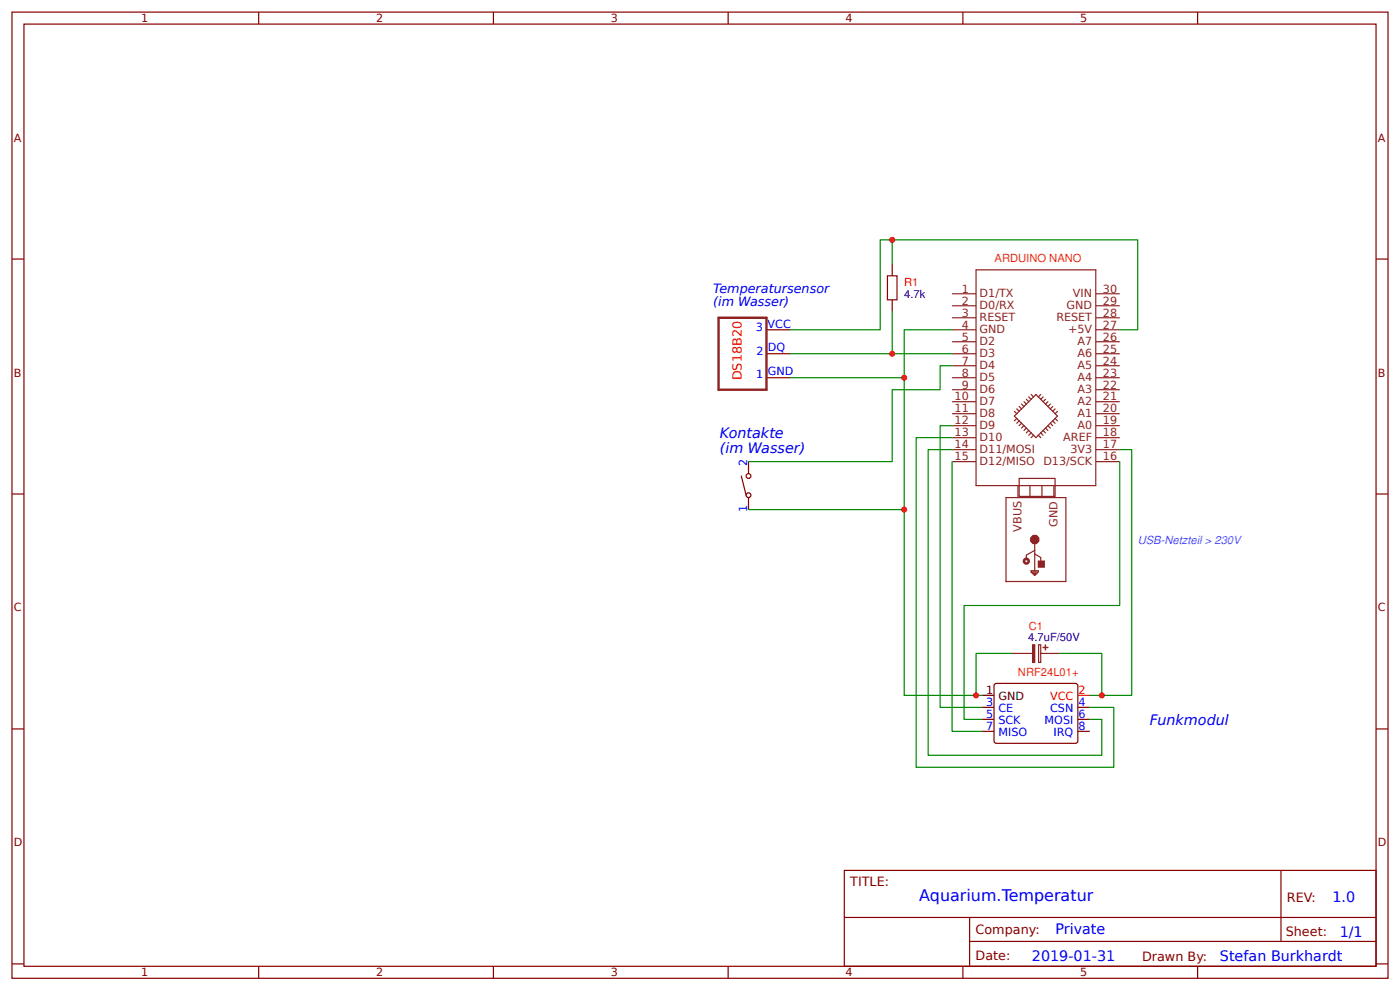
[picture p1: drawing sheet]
<svg xmlns="http://www.w3.org/2000/svg" width="309mm" height="219mm" viewBox="0 0 309 219" stroke-linecap="round" stroke-linejoin="round" font-family="sans-serif">
<g fill="none" stroke="#800" stroke-width=".26">
<path d="M2.6 2.7h304.1v213.2h-304.1zM5.3 5.3h298.7v208h-298.7zM57.1 2.7v2.6M109 2.7v2.6M160.9 2.7v2.6M212.7 2.7v2.6M264.6 2.7v2.6M2.6 57.2h2.7M197.1 58.2v2.7M304 57.2h2.7M169.3 78.1h5.3M169.3 72.8h5.3"/>
<path d="M197.1 66.2v2.6M169.3 83.4h5.3M2.6 109h2.7M163.8 105.1l1 4.2M165.4 101.9v2.6M165.4 109.8v2.7M304 109h2.7M217 156.1h2.6M217 158.8h2.6M219.7 151.1l.4-.3 17.8 .1 .2 .5v12.4l-.5 .3-17.7-.1-.3-.5zM238.1 156.1h2.7M238.1 158.8h2.7"/>
<path d="M2.6 160.9h2.7M217 161.4h2.6M238.1 161.4h2.7M304 160.9h2.7M186.5 192.1h117.5v21.2h-117.5zM283 192.1v15.7M2.6 212.8h2.7M57.1 213.3v2.6M109 213.3v2.6M160.9 213.3v2.6M186.6 202.5h117.3M212.7 213.3v2.6"/>
<path d="M214.2 207.8h89.7M214.2 202.5v10.6M264.6 213.3v2.6M304 212.8h2.7"/>
<circle cx="165.4" cy="105.1" r=".53"/>
<circle cx="165.4" cy="109.3" r=".53"/>
</g>
<path d="M158.7 70.1h10.6v15.9h-10.6z" fill="none" stroke="#8d2323" stroke-width=".53"/>
<g fill="none" stroke="#8d2323" stroke-width=".26">
<path d="M215.6 59.6h26.5v47.6h-26.5zM210.3 78.1h5.3M210.3 75.4h5.3M210.3 72.8h5.3M210.3 70.1h5.3M210.3 67.5h5.3M210.3 64.8h5.3M242.1 78.1h5.3M242.1 75.4h5.3M242.1 72.8h5.3M242.1 70.1h5.3M242.1 67.5h5.3"/>
<path d="M242.1 64.8h5.3M210.3 99.2h5.3M210.3 96.6h5.3M210.3 94h5.3M210.3 91.3h5.3M210.3 88.7h5.3M210.3 86h5.3M210.3 83.4h5.3M210.3 80.7h5.3M224.1 91.8l4.8-4.7 4.7 4.7-4.7 4.8zM224.1 90.8l.5 .5M224.6 90.2l.6 .6"/>
<path d="M224.6 92.4l-.5 .5M225.2 89.7l.5 .5M225.2 92.9l-.6 .5M225.7 89.2l.5 .5M225.7 93.4l-.5 .6M226.2 88.7l.5 .5M226.2 94l-.5 .5M226.7 88.1l.6 .6M226.7 94.5l-.5 .5M227.3 95l-.6 .5M227.3 87.6l.5 .5M227.8 87.1l.5 .5"/>
<path d="M227.8 95.5l-.5 .6M228.3 96.1l-.5 .5M229.4 96.1l.5 .5M229.9 95.5l.6 .6M229.9 87.1l-.5 .5M230.5 95l.5 .5M230.5 87.6l-.6 .5M231 94.5l.5 .5M231 88.1l-.5 .6M231.5 94l.5 .5M231.5 88.7l-.5 .5M232 93.4l.6 .6"/>
<path d="M232 89.2l-.5 .5M232.6 92.9l.5 .5M232.6 89.7l-.6 .5M233.1 92.4l.5 .5M233.1 90.2l-.5 .6M233.6 90.8l-.5 .5M242.1 99.2h5.3M242.1 96.6h5.3M242.1 94h5.3M242.1 91.3h5.3M242.1 88.7h5.3M242.1 86h5.3"/>
<path d="M242.1 83.4h5.3M242.1 80.7h5.3M210.3 101.9h5.3M222.2 109.8h13.3v18.5h-13.3zM224.9 107.2v2.6M225.2 105.6h7.9v4h-7.9zM227.5 107.2v2.6M228.6 119.1v6.9M230.2 107.2v2.6M232.8 107.2v2.6M242.1 101.9h5.3M222.2 128.3h.1"/>
<path d="M227.8 126h1.6v.2l-.8 .8-.8-.8zM227.8 126.2h1.3M228.1 126.5h.8l-.3 .3zM228.6 126.8h.1M228.6 121.5l-1.9 1v1.1M228.6 122.3l1.3 .8v1.3M223.6 144.2h4.5M229.4 142.3h.5v3.9h-.5zM229.9 144.2h4.3"/>
</g>
<path d="M217 153.5h2.6" fill="none" stroke="#000" stroke-width=".26"/>
<path d="M238.1 153.5h2.7" fill="none" stroke="#f00" stroke-width=".26"/>
<g fill="#8d2323" stroke="#8d2323" stroke-width=".26">
<path d="M228.1 142.3h.5v3.9h-.5z"/>
<path d="M231 142.4v1z"/>
<path d="M230.5 142.9h1z"/>
<path d="M229.4 123.9h1.3v1.3h-1.3z"/>
</g>
<g fill="none" stroke="#080" stroke-width=".26">
<path d="M197.1 52.9v5.3M174.6 72.8h19.9v-19.9h56.9v19.9h-4M174.6 78.1h35.7M197.1 68.8v9.3M210.3 72.8h-10.5v80.7h17.2M174.6 83.4h25.2M210.3 94h-2.6v62.1h9.3M210.3 99.2h-5.2v67.5h38.3v-7.9h-2.6M210.3 96.6h-7.9v72.8h43.7v-13.3h-5.3M210.3 80.7h-2.6v5.3h-10.6v15.9h-31.7M247.4 99.2h2.6v54.3h-9.2M165.4 112.5h34.4"/>
<path d="M210.3 101.9v59.5h6.7M247.4 101.9v31.7h-34.4v25.2h4M223.6 144.2h-8v9.3M234.2 144.2h9.2v9.3"/>
</g>
<g fill="none" stroke="#8d2323" stroke-width="1.1" stroke-linecap="butt">
<circle cx="228.6" cy="119.1" r=".53"/>
<circle cx="226.7" cy="123.9" r=".26"/>
</g>
<path d="M196.1 60.9h2.1v5.3h-2.1z" fill="none" stroke="#a00000" stroke-width=".26"/>
<g fill="#c00">
<circle cx="197.1" cy="78.1" r=".66"/>
<circle cx="199.8" cy="112.5" r=".66"/>
<circle cx="215.6" cy="153.5" r=".66"/>
<circle cx="243.4" cy="153.5" r=".66"/>
<circle cx="199.8" cy="83.4" r=".66"/>
<circle cx="197.1" cy="52.9" r=".66"/>
</g>
<text font-size="3.5" fill="#00f" x="203.1" y="198.9">Aquarium.Temperatur</text>
<g font-size="3.2" fill="#00f">
<text x="159" y="96.7">Kontakte</text>
<text x="159" y="99.9">(im Wasser)</text>
<text x="254" y="160.1">Funkmodul</text>
<text x="294.4" y="199.1">1.0</text>
<text x="233.2" y="206.2">Private</text>
<text x="296" y="206.8">1/1</text>
<text x="228" y="212.1">2019-01-31</text>
<text x="269.5" y="212">Stefan Burkhardt</text>
</g>
<g font-size="2.8" fill="#00f">
<text x="157.6" y="64.7">Temperatursensor</text>
<text x="157.6" y="67.5">(im Wasser)</text>
</g>
<text font-size="2.8" fill="#f00" x="163.9" y="84" transform="rotate(-90 163.9 84)">DS18B20</text>
<g font-size="2.8" fill="#800">
<text x="187.9" y="195.6">TITLE:</text>
<text x="284.3" y="199.1">REV:</text>
<text x="215.5" y="206.2">Company:</text>
<text x="284.1" y="206.7">Sheet:</text>
<text x="215.5" y="212">Date:</text>
<text x="252.3" y="212">Drawn By:</text>
</g>
<g font-size="2.5" fill="#800">
<text x="31.2" y="4.9">1</text>
<text x="83.1" y="4.9">2</text>
<text x="134.9" y="4.9">3</text>
<text x="186.8" y="4.9">4</text>
<text x="238.7" y="4.9">5</text>
<text x="3" y="31.2">A</text>
<text x="304.4" y="31.2">A</text>
<text x="3" y="83.1">B</text>
<text x="304.4" y="83.1">B</text>
<text x="3" y="135">C</text>
<text x="304.4" y="135">C</text>
<text x="3" y="186.8">D</text>
<text x="304.4" y="186.8">D</text>
<text x="31.2" y="215.5">1</text>
<text x="83.1" y="215.5">2</text>
<text x="134.9" y="215.5">3</text>
<text x="186.8" y="215.5">4</text>
<text x="238.7" y="215.5">5</text>
</g>
<g font-size="2.5" fill="#f30">
<text x="219.7" y="57.8">ARDUINO NANO</text>
<text x="227.3" y="139.1">C1</text>
<text x="224.9" y="149.1">NRF24L01+</text>
</g>
<g font-size="2.5" fill="#000080">
<text x="199.8" y="65.8">4.7k</text>
<text x="227.2" y="141.5">4.7uF/50V</text>
</g>
<g font-size="2.5" fill="#f00">
<text x="199.8" y="63.1">R1</text>
<text x="232" y="154.5">VCC</text>
<text x="238.3" y="153.2">2</text>
</g>
<g font-size="2.5" fill="#8d2323">
<text x="212.5" y="64.6">1</text>
<text x="216.4" y="65.6">D1/TX</text>
<text x="237" y="65.6">VIN</text>
<text x="243.7" y="64.6">30</text>
<text x="212.5" y="69.9">3</text>
<text x="212.5" y="67.2">2</text>
<text x="216.4" y="70.9">RESET</text>
<text x="216.4" y="68.3">D0/RX</text>
<text x="233.4" y="70.9">RESET</text>
<text x="235.6" y="68.3">GND</text>
<text x="243.7" y="67.2">29</text>
<text x="243.7" y="69.9">28</text>
<text x="212.5" y="77.8">6</text>
<text x="212.5" y="75.2">5</text>
<text x="212.5" y="72.5">4</text>
<text x="216.4" y="76.2">D2</text>
<text x="216.4" y="73.6">GND</text>
<text x="236" y="73.6">+5V</text>
<text x="238" y="76.2">A7</text>
<text x="243.7" y="72.5">27</text>
<text x="243.7" y="75.2">26</text>
<text x="243.7" y="77.8">25</text>
<text x="212.5" y="83.1">8</text>
<text x="212.5" y="80.5">7</text>
<text x="216.4" y="81.5">D4</text>
<text x="216.4" y="78.9">D3</text>
<text x="238" y="78.9">A6</text>
<text x="238" y="81.5">A5</text>
<text x="243.7" y="80.5">24</text>
<text x="243.7" y="83.1">23</text>
<text x="210.9" y="88.4">10</text>
<text x="212.5" y="85.8">9</text>
<text x="216.4" y="89.5">D7</text>
<text x="216.4" y="86.8">D6</text>
<text x="216.4" y="84.2">D5</text>
<text x="238" y="84.2">A4</text>
<text x="238" y="86.8">A3</text>
<text x="238" y="89.5">A2</text>
<text x="243.7" y="85.8">22</text>
<text x="243.7" y="88.4">21</text>
<text x="210.9" y="93.7">12</text>
<text x="210.9" y="91">11</text>
<text x="216.4" y="94.7">D9</text>
<text x="216.4" y="92.1">D8</text>
<text x="238" y="92.1">A1</text>
<text x="238" y="94.7">A0</text>
<text x="243.7" y="91">20</text>
<text x="243.7" y="93.7">19</text>
<text x="210.9" y="99">14</text>
<text x="210.9" y="96.3">13</text>
<text x="210.9" y="101.6">15</text>
<text x="216.4" y="100">D11/MOSI</text>
<text x="216.4" y="97.4">D10</text>
<text x="234.9" y="97.4">AREF</text>
<text x="236.5" y="100">3V3</text>
<text x="243.7" y="96.3">18</text>
<text x="243.7" y="99">17</text>
<text x="243.7" y="101.6">16</text>
<text x="216.4" y="102.7">D12/MISO</text>
<text x="230.5" y="102.7">D13/SCK</text>
<text x="225.7" y="117.4" transform="rotate(-90 225.7 117.4)">VBUS</text>
<text x="233.6" y="116.3" transform="rotate(-90 233.6 116.3)">GND</text>
</g>
<g font-size="2.5" fill="#00f">
<text x="167" y="73.1">3</text>
<text x="169.6" y="72.4">VCC</text>
<text x="169.7" y="77.4">DQ</text>
<text x="167.1" y="83.4">1</text>
<text x="167.1" y="78.3">2</text>
<text x="169.6" y="82.7">GND</text>
<text x="165.1" y="102.9" transform="rotate(-90 165.1 102.9)">2</text>
<text x="165.1" y="113" transform="rotate(-90 165.1 113)">1</text>
<text x="217.9" y="155.9">3</text>
<text x="238.3" y="155.9">4</text>
<text x="217.9" y="158.5">5</text>
<text x="217.9" y="161.2">7</text>
<text x="220.6" y="157.2">CE</text>
<text x="220.6" y="159.8">SCK</text>
<text x="230.8" y="159.8">MOSI</text>
<text x="232" y="157.2">CSN</text>
<text x="238.3" y="158.5">6</text>
<text x="238.3" y="161.2">8</text>
<text x="220.6" y="162.5">MISO</text>
<text x="232.8" y="162.5">IRQ</text>
</g>
<text font-size="2.5" fill="#36f" x="251.4" y="120">USB-Netzteil &gt; 230V</text>
<g font-size="2.5">
<text x="217.9" y="153.2">1</text>
<text x="220.6" y="154.5">GND</text>
</g>
</svg>
